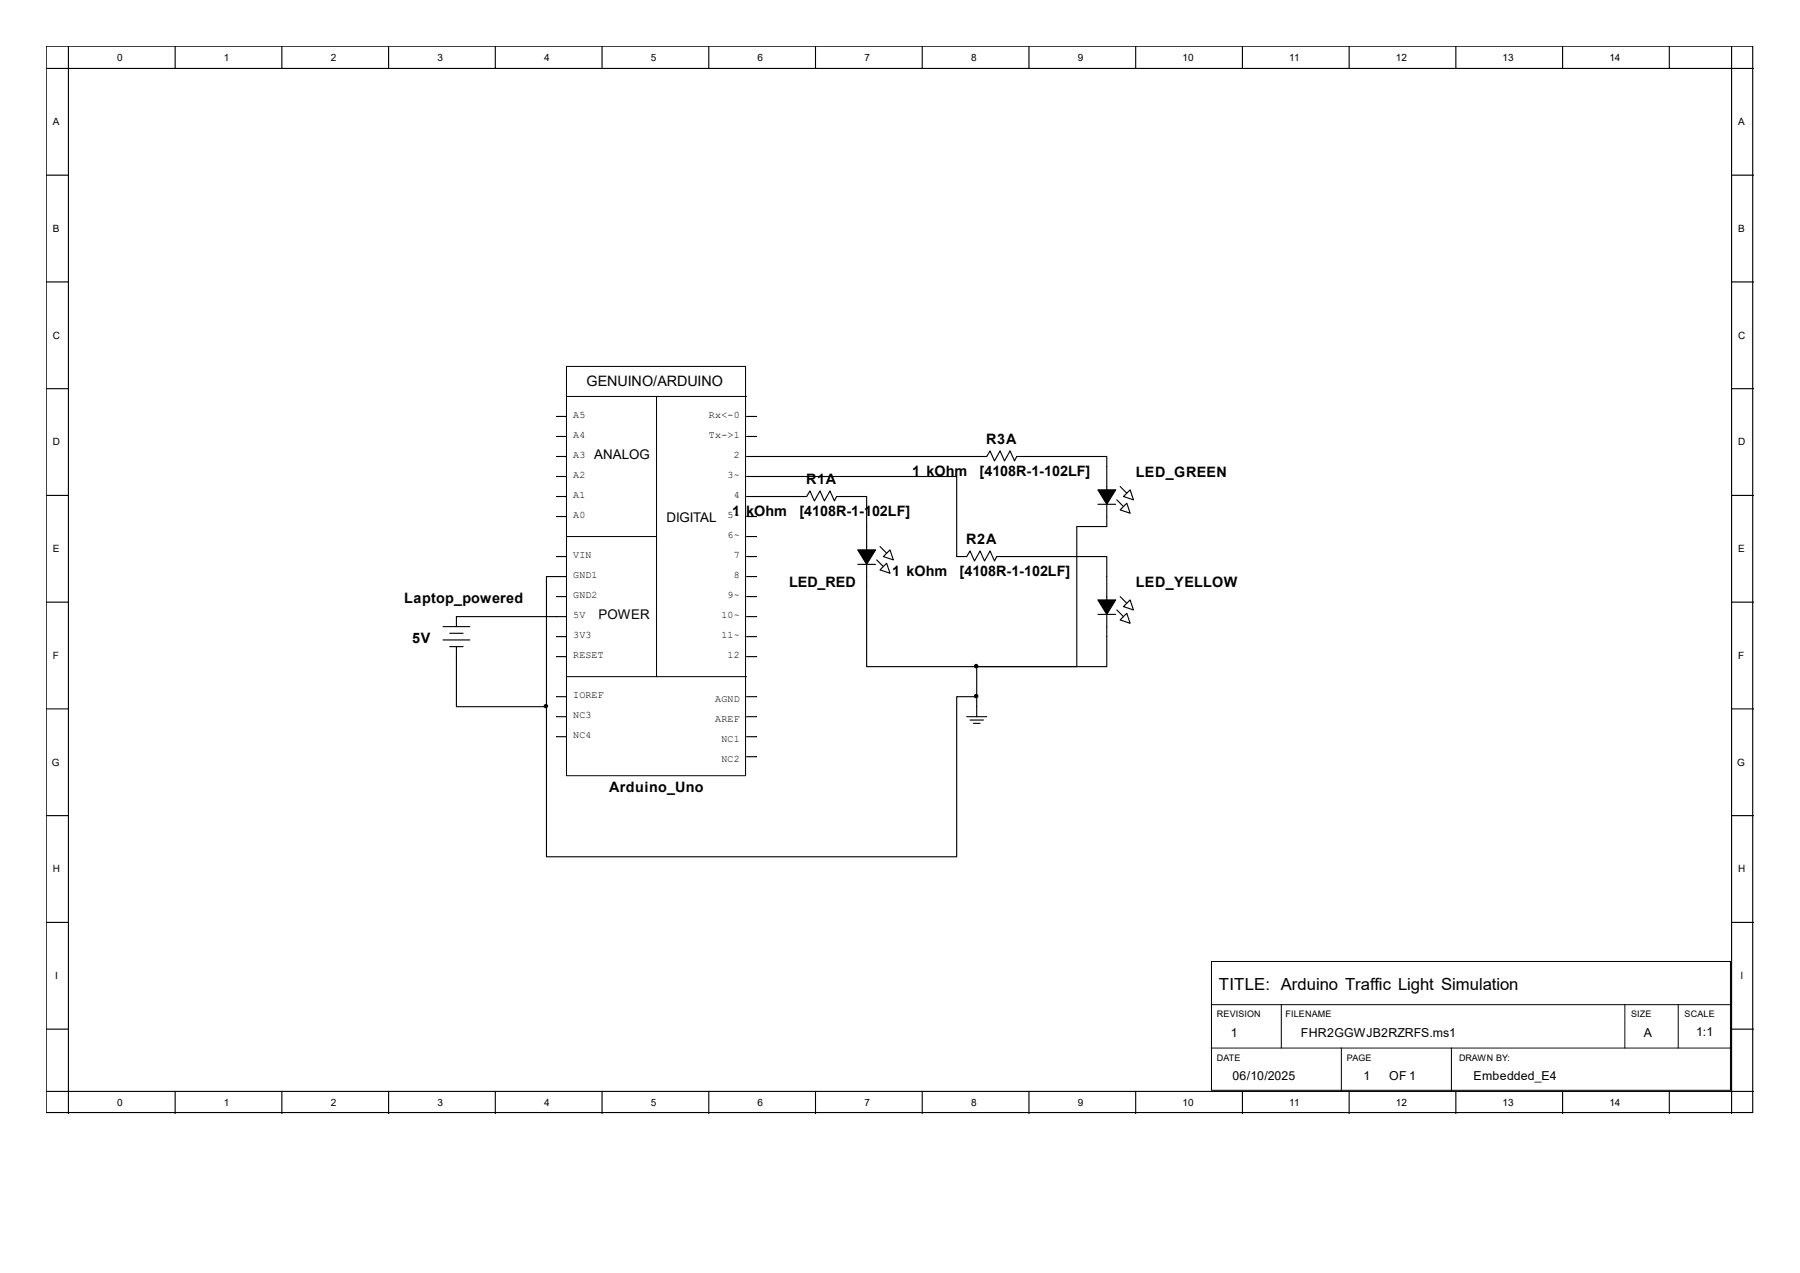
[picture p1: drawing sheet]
<svg xmlns="http://www.w3.org/2000/svg" width="297mm" height="210mm" viewBox="0 0 297 210" stroke-linecap="round" stroke-linejoin="round" font-family="sans-serif">
<g fill="none" stroke="#000" stroke-width=".18">
<path d="M7.6 7.6h281.6v175.9h-281.6zM7.6 11.3h281.8M11.3 7.6v176.1M28.9 7.6v3.7M46.5 7.6v3.7M64.1 7.6v3.7M81.7 7.6v3.7M99.3 7.6v3.7M117 7.6v3.7M134.6 7.6v3.7M152.2 7.6v3.7M169.8 7.6v3.7"/>
<path d="M187.4 7.6v3.7M205 7.6v3.7M222.6 7.6v3.7M240.2 7.6v3.7M257.8 7.6v3.7M275.4 7.6v3.7M285.7 7.6v176.1M7.6 28.9h3.7M285.7 28.9h3.7M7.6 46.5h3.7M285.7 46.5h3.7M7.6 64.1h3.7"/>
<path d="M91.8 68.7h1.7M91.8 72h1.7M91.8 75.3h1.7M91.8 78.6h1.7M123.2 78.6h34.7v13.2h1.6l.6-.9 .7 1.7 .9-1.7 .7 1.7 1-1.7 .7 1.7 .4-.8h18.1v18.2h-21.4M123.2 75.3h39.6l.6-.9 .7 1.6 .9-1.6 .7 1.6 1-1.6 .7 1.6 .4-.7h14.8v11.6h-4.9v23.1h-16.5M123.2 68.7h1.6M123.2 72h1.6M285.7 64.1h3.7M7.6 81.7h3.7M7.6 99.3h3.7M91.8 81.9h1.7"/>
<path d="M91.8 85.2h1.7M91.8 91.8h1.7M91.8 98.4h1.7M93.5 95.1h-3.3v21.5M123.2 81.9h9.9l.5-.9 .8 1.6 .9-1.6 .7 1.6 .9-1.6 .8 1.6 .3-.7h5v28.1h18.2M123.2 85.2h1.6M123.2 88.5h1.6M123.2 91.8h1.6M123.2 95.1h1.6M123.2 98.4h1.6M141.5 93.1h3M144.7 92.4l1.1 1.1"/>
<path d="M145.2 94l1.1-1.1 .6 1.7zM145.2 90.2l1.1 1.1M146.9 90.7l.5 1.7-1.6-.6zM181.2 83.2h2.9M184.3 82.5l1.1 1.1M184.8 98.4l1.1 1.1M184.8 80.3l1.1 1.1M185.9 83l.6 1.7-1.7-.6zM186.5 99l.5 1.6-1.6-.5zM186.5 80.8l.5 1.7-1.6-.6zM285.7 81.7h3.7M285.7 99.3h3.7"/>
<path d="M7.6 117h3.7M73.1 103.4h4.4M73.1 105.6h4.4M74.2 104.5h2.2M74.2 106.7h2.2M75.3 106.7v9.9h14.9M91.8 105h1.7M91.8 108.3h1.7M91.8 114.9h1.7M91.8 118.2h1.7M93.5 101.7h-18.2v1.7M123.2 101.7h1.6"/>
<path d="M123.2 105h1.6M123.2 108.3h1.6M123.2 114.9h1.6M123.2 118.2h1.6M159.5 118.2h3.3M160.1 118.8h2.2M160.6 119.3h1.1M161.2 114.9h-3.3v26.5h-67.7v-24.8M161.2 110v8.2M181.2 101.4h2.9M184.3 100.6l1.1 1.1M185.9 101.2l.6 1.6-1.7-.5z"/>
<path d="M285.7 117h3.7M7.6 134.6h3.7M91.8 121.5h1.7M123.2 121.5h1.6M123.2 124.8h1.6M285.7 134.6h3.7M7.6 152.2h3.7M285.7 152.2h3.7M7.6 169.8h3.7M285.7 169.8h3.7M7.6 180.1h281.8M28.9 180.1v3.6"/>
<path d="M46.5 180.1v3.6M64.1 180.1v3.6M81.7 180.1v3.6M99.3 180.1v3.6M117 180.1v3.6M134.6 180.1v3.6M152.2 180.1v3.6M169.8 180.1v3.6M187.4 180.1v3.6M205 180.1v3.6M222.6 180.1v3.6M240.2 180.1v3.6"/>
<path d="M257.8 180.1v3.6M275.4 180.1v3.6"/>
</g>
<g fill="none" stroke="#000" stroke-width=".17">
<path d="M93.5 60.5h29.5v67.5h-29.5zM93.5 65.4h29.7M108.3 65.4v46.2M93.5 88.5h14.8M93.5 111.6h29.7M199.9 158.6h85.6v21.3h-85.6zM199.9 165.7h85.8M199.9 172.9h85.8M211.4 165.7v7.2M221.3 172.9v7.2M239.5 172.9v7.2M268.1 165.7v7.2"/>
<path d="M276.9 165.7v7.2"/>
</g>
<g fill="#000" stroke="#000" stroke-width=".18">
<path d="M141.5 90.7h3l-1.5 2.4zM181.2 99h2.9l-1.5 2.4zM181.2 80.8h2.9l-1.5 2.4z"/>
<circle cx="90.1" cy="116.5" r=".28"/>
<circle cx="161.1" cy="109.9" r=".28"/>
<circle cx="161.1" cy="114.8" r=".28"/>
</g>
<text font-size="2.8" x="201.1" y="163.3">TITLE: Arduino Traffic Light Simulation</text>
<g font-size="2.4">
<text x="96.8" y="63.7">GENUINO/ARDUINO</text>
<text x="162.7" y="73.2">R3A</text>
<text x="133" y="79.8">R1A</text>
<text x="150.5" y="78.6">1 kOhm</text>
<text x="161.6" y="78.6">[4108R-1-102LF]</text>
<text x="187.4" y="78.7">LED_GREEN</text>
<text x="120.8" y="85.2">1 kOhm</text>
<text x="131.9" y="85.2">[4108R-1-102LF]</text>
<text x="159.4" y="89.7">R2A</text>
<text x="147.2" y="95.1">1 kOhm</text>
<text x="158.3" y="95.1">[4108R-1-102LF]</text>
<text x="66.7" y="99.5">Laptop_powered</text>
<text x="130.2" y="96.9">LED_RED</text>
<text x="187.4" y="96.9">LED_YELLOW</text>
<text x="68" y="106.1">5V</text>
<text x="100.5" y="130.7">Arduino_Uno</text>
</g>
<g font-size="2.2">
<text x="98" y="75.6">ANALOG</text>
<text x="110" y="86.1">DIGITAL</text>
<text x="98.8" y="102.1">POWER</text>
</g>
<g font-size="2">
<text x="203.1" y="171.1">1</text>
<text x="214.7" y="171.1">FHR2GGWJB2RZRFS.ms1</text>
<text x="271.2" y="171.1">A</text>
<text x="279.9" y="170.9">1:1</text>
<text x="203.4" y="178.2">06/10/2025</text>
<text x="225" y="178.2">1</text>
<text x="229.2" y="178.2">OF 1</text>
<text x="243.2" y="178.2">Embedded_E4</text>
</g>
<g font-size="1.7">
<text x="19.3" y="10">0</text>
<text x="37" y="10">1</text>
<text x="54.6" y="10">2</text>
<text x="72.2" y="10">3</text>
<text x="89.8" y="10">4</text>
<text x="107.4" y="10">5</text>
<text x="125" y="10">6</text>
<text x="142.6" y="10">7</text>
<text x="160.2" y="10">8</text>
<text x="177.8" y="10">9</text>
<text x="195.1" y="10">10</text>
<text x="212.7" y="10">11</text>
<text x="230.3" y="10">12</text>
<text x="247.9" y="10">13</text>
<text x="265.6" y="10">14</text>
<text x="8.7" y="20.7">A</text>
<text x="286.8" y="20.7">A</text>
<text x="8.7" y="38.3">B</text>
<text x="286.8" y="38.3">B</text>
<text x="8.7" y="55.9">C</text>
<text x="286.8" y="55.9">C</text>
<text x="94.6" y="69">A5</text>
<text x="117" y="69">Rx&lt;-0</text>
<text x="8.7" y="73.5">D</text>
<text x="94.6" y="75.6">A3</text>
<text x="94.6" y="72.3">A4</text>
<text x="117" y="72.3">Tx-&gt;1</text>
<text x="121.1" y="75.6">2</text>
<text x="286.8" y="73.5">D</text>
<text x="94.6" y="82.2">A1</text>
<text x="94.6" y="78.9">A2</text>
<text x="120.1" y="78.9">3~</text>
<text x="121.1" y="82.2">4</text>
<text x="94.6" y="85.5">A0</text>
<text x="120.1" y="85.5">5~</text>
<text x="120.1" y="88.8">6~</text>
<text x="8.7" y="91.1">E</text>
<text x="94.6" y="95.4">GND1</text>
<text x="94.6" y="92.1">VIN</text>
<text x="121.1" y="92.1">7</text>
<text x="121.1" y="95.4">8</text>
<text x="286.8" y="91.1">E</text>
<text x="94.6" y="98.7">GND2</text>
<text x="120.1" y="98.7">9~</text>
<text x="94.6" y="105.3">3V3</text>
<text x="94.6" y="102">5V</text>
<text x="119" y="102">10~</text>
<text x="119" y="105.3">11~</text>
<text x="8.7" y="108.7">F</text>
<text x="94.6" y="108.6">RESET</text>
<text x="120.1" y="108.6">12</text>
<text x="286.8" y="108.7">F</text>
<text x="94.6" y="118.5">NC3</text>
<text x="94.6" y="115.2">IOREF</text>
<text x="118" y="115.8">AGND</text>
<text x="118" y="119.1">AREF</text>
<text x="94.6" y="121.8">NC4</text>
<text x="119" y="122.4">NC1</text>
<text x="119" y="125.7">NC2</text>
<text x="8.6" y="126.3">G</text>
<text x="286.6" y="126.3">G</text>
<text x="8.7" y="143.9">H</text>
<text x="286.8" y="143.9">H</text>
<text x="9.1" y="161.5">I</text>
<text x="287.2" y="161.5">I</text>
<text x="19.3" y="182.5">0</text>
<text x="37" y="182.5">1</text>
<text x="54.6" y="182.5">2</text>
<text x="72.2" y="182.5">3</text>
<text x="89.8" y="182.5">4</text>
<text x="107.4" y="182.5">5</text>
<text x="125" y="182.5">6</text>
<text x="142.6" y="182.5">7</text>
<text x="160.2" y="182.5">8</text>
<text x="177.8" y="182.5">9</text>
<text x="195.1" y="182.5">10</text>
<text x="212.7" y="182.5">11</text>
<text x="230.3" y="182.5">12</text>
<text x="247.9" y="182.5">13</text>
<text x="265.6" y="182.5">14</text>
</g>
<g font-size="1.5">
<text x="200.8" y="167.8">REVISION</text>
<text x="212.1" y="167.8">FILENAME</text>
<text x="269.2" y="167.8">SIZE</text>
<text x="278" y="167.8">SCALE</text>
<text x="200.8" y="175">DATE</text>
<text x="222.3" y="175">PAGE</text>
<text x="240.7" y="175">DRAWN BY:</text>
</g>
</svg>
